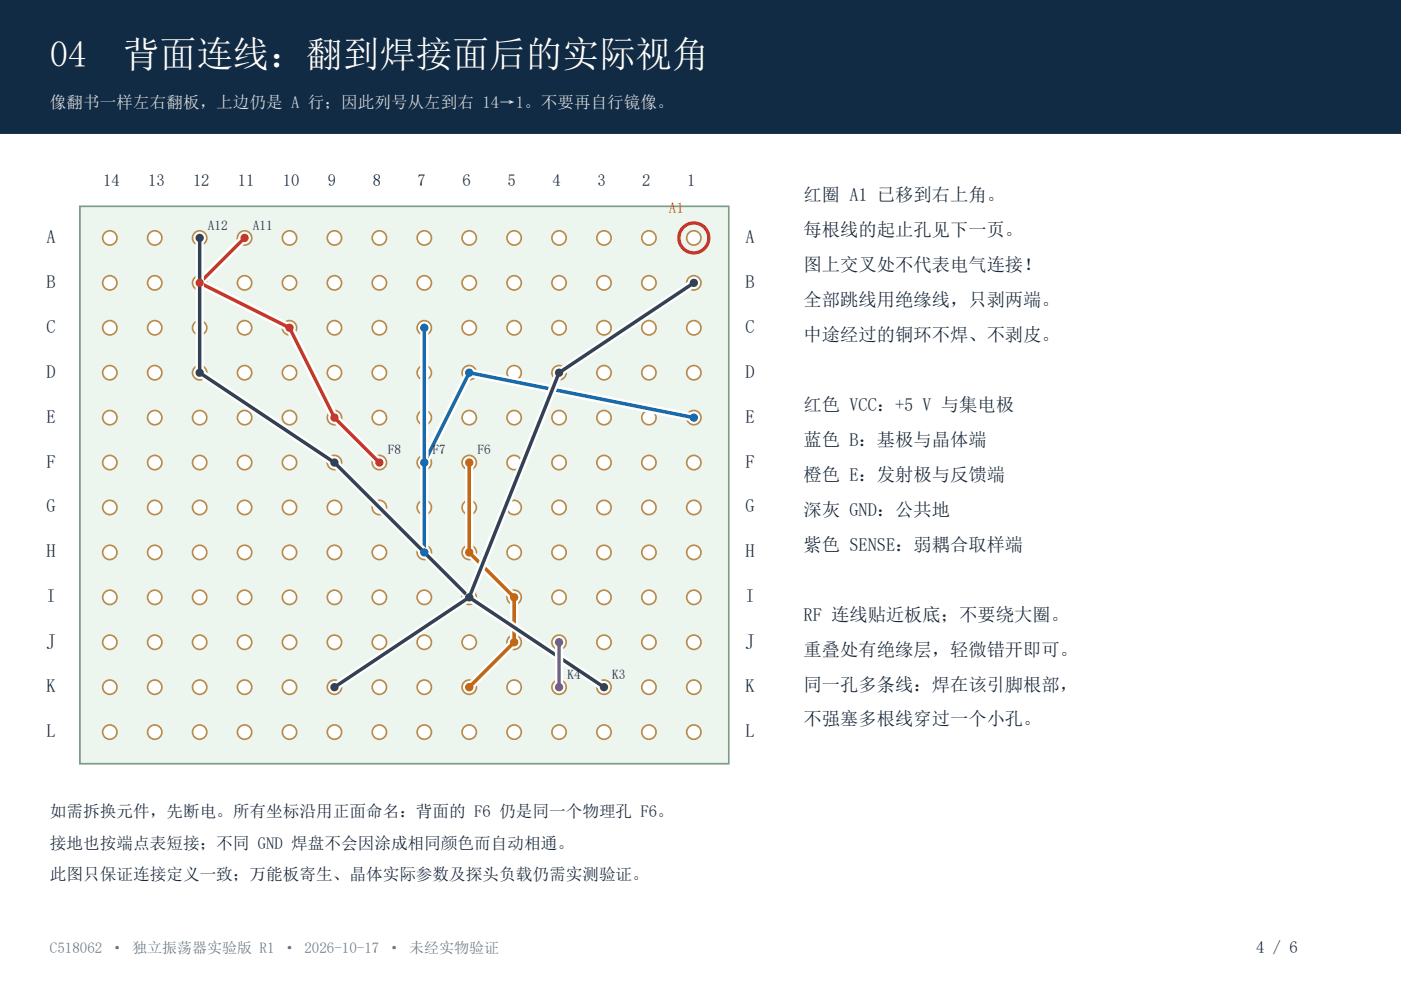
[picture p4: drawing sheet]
<svg xmlns="http://www.w3.org/2000/svg" width="297mm" height="210mm" viewBox="0 0 297 210" stroke-linecap="round" stroke-linejoin="round" font-family="sans-serif">
<path d="M0 0h297v28.2h-297z" fill-rule="evenodd" fill="#102b43" stroke="#102b43" stroke-width=".35"/>
<path d="M16.9 43.7h137.6v118.2h-137.6z" fill-rule="evenodd" fill="#edf5ef" stroke="#7a9d84" stroke-width=".35"/>
<g fill="#fff" stroke="#b78b49" stroke-width=".35">
<circle cx="147.1" cy="50.4" r="1.52"/>
<circle cx="137.6" cy="50.4" r="1.52"/>
<circle cx="128.1" cy="50.4" r="1.52"/>
<circle cx="118.5" cy="50.4" r="1.52"/>
<circle cx="109" cy="50.4" r="1.52"/>
<circle cx="99.5" cy="50.4" r="1.52"/>
<circle cx="90" cy="50.4" r="1.52"/>
<circle cx="80.4" cy="50.4" r="1.52"/>
<circle cx="70.9" cy="50.4" r="1.52"/>
<circle cx="61.4" cy="50.4" r="1.52"/>
<circle cx="51.9" cy="50.4" r="1.52"/>
<circle cx="42.3" cy="50.4" r="1.52"/>
<circle cx="32.8" cy="50.4" r="1.52"/>
<circle cx="23.3" cy="50.4" r="1.52"/>
<circle cx="147.1" cy="60" r="1.52"/>
<circle cx="137.6" cy="60" r="1.52"/>
<circle cx="128.1" cy="60" r="1.52"/>
<circle cx="118.5" cy="60" r="1.52"/>
<circle cx="109" cy="60" r="1.52"/>
<circle cx="99.5" cy="60" r="1.52"/>
<circle cx="90" cy="60" r="1.52"/>
<circle cx="80.4" cy="60" r="1.52"/>
<circle cx="70.9" cy="60" r="1.52"/>
<circle cx="61.4" cy="60" r="1.52"/>
<circle cx="51.9" cy="60" r="1.52"/>
<circle cx="42.3" cy="60" r="1.52"/>
<circle cx="32.8" cy="60" r="1.52"/>
<circle cx="23.3" cy="60" r="1.52"/>
<circle cx="147.1" cy="69.5" r="1.52"/>
<circle cx="137.6" cy="69.5" r="1.52"/>
<circle cx="128.1" cy="69.5" r="1.52"/>
<circle cx="118.5" cy="69.5" r="1.52"/>
<circle cx="109" cy="69.5" r="1.52"/>
<circle cx="99.5" cy="69.5" r="1.52"/>
<circle cx="90" cy="69.5" r="1.52"/>
<circle cx="80.4" cy="69.5" r="1.52"/>
<circle cx="70.9" cy="69.5" r="1.52"/>
<circle cx="61.4" cy="69.5" r="1.52"/>
<circle cx="51.9" cy="69.5" r="1.52"/>
<circle cx="42.3" cy="69.5" r="1.52"/>
<circle cx="32.8" cy="69.5" r="1.52"/>
<circle cx="23.3" cy="69.5" r="1.52"/>
<circle cx="147.1" cy="79" r="1.52"/>
<circle cx="137.6" cy="79" r="1.52"/>
<circle cx="128.1" cy="79" r="1.52"/>
<circle cx="118.5" cy="79" r="1.52"/>
<circle cx="109" cy="79" r="1.52"/>
<circle cx="99.5" cy="79" r="1.52"/>
<circle cx="90" cy="79" r="1.52"/>
<circle cx="80.4" cy="79" r="1.52"/>
<circle cx="70.9" cy="79" r="1.52"/>
<circle cx="61.4" cy="79" r="1.52"/>
<circle cx="51.9" cy="79" r="1.52"/>
<circle cx="42.3" cy="79" r="1.52"/>
<circle cx="32.8" cy="79" r="1.52"/>
<circle cx="23.3" cy="79" r="1.52"/>
<circle cx="147.1" cy="88.5" r="1.52"/>
<circle cx="137.6" cy="88.5" r="1.52"/>
<circle cx="128.1" cy="88.5" r="1.52"/>
<circle cx="118.5" cy="88.5" r="1.52"/>
<circle cx="109" cy="88.5" r="1.52"/>
<circle cx="99.5" cy="88.5" r="1.52"/>
<circle cx="90" cy="88.5" r="1.52"/>
<circle cx="80.4" cy="88.5" r="1.52"/>
<circle cx="70.9" cy="88.5" r="1.52"/>
<circle cx="61.4" cy="88.5" r="1.52"/>
<circle cx="51.9" cy="88.5" r="1.52"/>
<circle cx="42.3" cy="88.5" r="1.52"/>
<circle cx="32.8" cy="88.5" r="1.52"/>
<circle cx="23.3" cy="88.5" r="1.52"/>
<circle cx="147.1" cy="98.1" r="1.52"/>
<circle cx="137.6" cy="98.1" r="1.52"/>
<circle cx="128.1" cy="98.1" r="1.52"/>
<circle cx="118.5" cy="98.1" r="1.52"/>
<circle cx="109" cy="98.1" r="1.52"/>
<circle cx="99.5" cy="98.1" r="1.52"/>
<circle cx="90" cy="98.1" r="1.52"/>
<circle cx="80.4" cy="98.1" r="1.52"/>
<circle cx="70.9" cy="98.1" r="1.52"/>
<circle cx="61.4" cy="98.1" r="1.52"/>
<circle cx="51.9" cy="98.1" r="1.52"/>
<circle cx="42.3" cy="98.1" r="1.52"/>
<circle cx="32.8" cy="98.1" r="1.52"/>
<circle cx="23.3" cy="98.1" r="1.52"/>
<circle cx="147.1" cy="107.6" r="1.52"/>
<circle cx="137.6" cy="107.6" r="1.52"/>
<circle cx="128.1" cy="107.6" r="1.52"/>
<circle cx="118.5" cy="107.6" r="1.52"/>
<circle cx="109" cy="107.6" r="1.52"/>
<circle cx="99.5" cy="107.6" r="1.52"/>
<circle cx="90" cy="107.6" r="1.52"/>
<circle cx="80.4" cy="107.6" r="1.52"/>
<circle cx="70.9" cy="107.6" r="1.52"/>
<circle cx="61.4" cy="107.6" r="1.52"/>
<circle cx="51.9" cy="107.6" r="1.52"/>
<circle cx="42.3" cy="107.6" r="1.52"/>
<circle cx="32.8" cy="107.6" r="1.52"/>
<circle cx="23.3" cy="107.6" r="1.52"/>
<circle cx="147.1" cy="117.1" r="1.52"/>
<circle cx="137.6" cy="117.1" r="1.52"/>
<circle cx="128.1" cy="117.1" r="1.52"/>
<circle cx="118.5" cy="117.1" r="1.52"/>
<circle cx="109" cy="117.1" r="1.52"/>
<circle cx="99.5" cy="117.1" r="1.52"/>
<circle cx="90" cy="117.1" r="1.52"/>
<circle cx="80.4" cy="117.1" r="1.52"/>
<circle cx="70.9" cy="117.1" r="1.52"/>
<circle cx="61.4" cy="117.1" r="1.52"/>
<circle cx="51.9" cy="117.1" r="1.52"/>
<circle cx="42.3" cy="117.1" r="1.52"/>
<circle cx="32.8" cy="117.1" r="1.52"/>
<circle cx="23.3" cy="117.1" r="1.52"/>
<circle cx="147.1" cy="126.6" r="1.52"/>
<circle cx="137.6" cy="126.6" r="1.52"/>
<circle cx="128.1" cy="126.6" r="1.52"/>
<circle cx="118.5" cy="126.6" r="1.52"/>
<circle cx="109" cy="126.6" r="1.52"/>
<circle cx="99.5" cy="126.6" r="1.52"/>
<circle cx="90" cy="126.6" r="1.52"/>
<circle cx="80.4" cy="126.6" r="1.52"/>
<circle cx="70.9" cy="126.6" r="1.52"/>
<circle cx="61.4" cy="126.6" r="1.52"/>
<circle cx="51.9" cy="126.6" r="1.52"/>
<circle cx="42.3" cy="126.6" r="1.52"/>
<circle cx="32.8" cy="126.6" r="1.52"/>
<circle cx="23.3" cy="126.6" r="1.52"/>
<circle cx="147.1" cy="136.2" r="1.52"/>
<circle cx="137.6" cy="136.2" r="1.52"/>
<circle cx="128.1" cy="136.2" r="1.52"/>
<circle cx="118.5" cy="136.2" r="1.52"/>
<circle cx="109" cy="136.2" r="1.52"/>
<circle cx="99.5" cy="136.2" r="1.52"/>
<circle cx="90" cy="136.2" r="1.52"/>
<circle cx="80.4" cy="136.2" r="1.52"/>
<circle cx="70.9" cy="136.2" r="1.52"/>
<circle cx="61.4" cy="136.2" r="1.52"/>
<circle cx="51.9" cy="136.2" r="1.52"/>
<circle cx="42.3" cy="136.2" r="1.52"/>
<circle cx="32.8" cy="136.2" r="1.52"/>
<circle cx="23.3" cy="136.2" r="1.52"/>
<circle cx="147.1" cy="145.7" r="1.52"/>
<circle cx="137.6" cy="145.7" r="1.52"/>
<circle cx="128.1" cy="145.7" r="1.52"/>
<circle cx="118.5" cy="145.7" r="1.52"/>
<circle cx="109" cy="145.7" r="1.52"/>
<circle cx="99.5" cy="145.7" r="1.52"/>
<circle cx="90" cy="145.7" r="1.52"/>
<circle cx="80.4" cy="145.7" r="1.52"/>
<circle cx="70.9" cy="145.7" r="1.52"/>
<circle cx="61.4" cy="145.7" r="1.52"/>
<circle cx="51.9" cy="145.7" r="1.52"/>
<circle cx="42.3" cy="145.7" r="1.52"/>
<circle cx="32.8" cy="145.7" r="1.52"/>
<circle cx="23.3" cy="145.7" r="1.52"/>
<circle cx="147.1" cy="155.2" r="1.52"/>
<circle cx="137.6" cy="155.2" r="1.52"/>
<circle cx="128.1" cy="155.2" r="1.52"/>
<circle cx="118.5" cy="155.2" r="1.52"/>
<circle cx="109" cy="155.2" r="1.52"/>
<circle cx="99.5" cy="155.2" r="1.52"/>
<circle cx="90" cy="155.2" r="1.52"/>
<circle cx="80.4" cy="155.2" r="1.52"/>
<circle cx="70.9" cy="155.2" r="1.52"/>
<circle cx="61.4" cy="155.2" r="1.52"/>
<circle cx="51.9" cy="155.2" r="1.52"/>
<circle cx="42.3" cy="155.2" r="1.52"/>
<circle cx="32.8" cy="155.2" r="1.52"/>
<circle cx="23.3" cy="155.2" r="1.52"/>
</g>
<circle cx="147.1" cy="50.4" r="3.2" fill="none" stroke="#dc2626" stroke-width=".71" stroke-linecap="butt"/>
<path d="M42.3 50.4v28.6l28.6 19.1 28.6 28.5M51.9 50.4l-9.6 9.6 19.1 9.5 9.5 19 9.5 9.6M147.1 60l-28.6 19-19 47.6M90 69.5v47.6M99.5 98.1v19l9.5 9.5v9.6l-9.5 9.5M147.1 88.5l-47.6-9.5-9.5 19.1M99.5 126.6l-28.6 19.1M99.5 126.6l28.6 19.1M118.5 136.2v9.5" fill="none" stroke="#fff" stroke-width="1.8" stroke-linecap="butt"/>
<path d="M51.9 50.4l-9.6 9.6 19.1 9.5 9.5 19 9.5 9.6" fill="none" stroke="#c53531" stroke-width=".74" stroke-linecap="butt"/>
<path d="M90 69.5v47.6M147.1 88.5l-47.6-9.5-9.5 19.1" fill="none" stroke="#146bb0" stroke-width=".74" stroke-linecap="butt"/>
<path d="M99.5 98.1v19l9.5 9.5v9.6l-9.5 9.5" fill="none" stroke="#bd6a00" stroke-width=".74" stroke-linecap="butt"/>
<path d="M42.3 50.4v28.6l28.6 19.1 28.6 28.5M147.1 60l-28.6 19-19 47.6M99.5 126.6l-28.6 19.1M99.5 126.6l28.6 19.1" fill="none" stroke="#334155" stroke-width=".74" stroke-linecap="butt"/>
<path d="M118.5 136.2v9.5" fill="none" stroke="#8a36ad" stroke-width=".74" stroke-linecap="butt"/>
<circle cx="118.5" cy="79" r=".88" fill="#334155"/>
<circle cx="99.5" cy="79" r=".88" fill="#146bb0"/>
<circle cx="99.5" cy="98.1" r=".88" fill="#bd6a00"/>
<circle cx="90" cy="98.1" r=".88" fill="#146bb0"/>
<circle cx="80.4" cy="98.1" r=".88" fill="#c53531"/>
<circle cx="90" cy="69.5" r=".88" fill="#146bb0"/>
<circle cx="61.4" cy="69.5" r=".88" fill="#c53531"/>
<circle cx="147.1" cy="60" r=".88" fill="#334155"/>
<circle cx="147.1" cy="88.5" r=".88" fill="#146bb0"/>
<circle cx="99.5" cy="145.7" r=".88" fill="#bd6a00"/>
<circle cx="70.9" cy="145.7" r=".88" fill="#334155"/>
<circle cx="99.5" cy="117.1" r=".88" fill="#bd6a00"/>
<circle cx="90" cy="117.1" r=".88" fill="#146bb0"/>
<circle cx="109" cy="126.6" r=".88" fill="#bd6a00"/>
<circle cx="99.5" cy="126.6" r=".88" fill="#334155"/>
<circle cx="70.9" cy="88.5" r=".88" fill="#c53531"/>
<circle cx="70.9" cy="98.1" r=".88" fill="#334155"/>
<circle cx="42.3" cy="60" r=".88" fill="#c53531"/>
<circle cx="42.3" cy="79" r=".88" fill="#334155"/>
<circle cx="109" cy="136.2" r=".88" fill="#bd6a00"/>
<circle cx="118.5" cy="136.2" r=".88" fill="#8a36ad"/>
<circle cx="51.9" cy="50.4" r=".88" fill="#c53531"/>
<circle cx="42.3" cy="50.4" r=".88" fill="#334155"/>
<circle cx="118.5" cy="145.7" r=".88" fill="#8a36ad"/>
<circle cx="128.1" cy="145.7" r=".88" fill="#334155"/>
<g font-size="7.8" fill="#fff">
<text x="10.6" y="14.1">04</text>
<text x="26.1" y="14.1">背面连线：翻到焊接面后的实际视角</text>
</g>
<g font-size="3.9" fill="#172334">
<text x="170.4" y="42.7">红圈 A1 已移到右上角。</text>
<text x="9.9" y="51.5">A</text>
<text x="158" y="51.5">A</text>
<text x="170.4" y="50.1">每根线的起止孔见下一页。</text>
<text x="170.4" y="57.5">图上交叉处不代表电气连接！</text>
<text x="9.9" y="61">B</text>
<text x="158" y="61">B</text>
<text x="170.4" y="64.9">全部跳线用绝缘线，只剥两端。</text>
<text x="9.9" y="70.6">C</text>
<text x="158" y="70.6">C</text>
<text x="170.4" y="72.3">中途经过的铜环不焊、不剥皮。</text>
<text x="9.9" y="80.1">D</text>
<text x="158" y="80.1">D</text>
<text x="9.9" y="89.6">E</text>
<text x="158" y="89.6">E</text>
<text x="170.4" y="87.1">红色 VCC：+5 V 与集电极</text>
<text x="170.4" y="94.5">蓝色 B：基极与晶体端</text>
<text x="9.9" y="99.1">F</text>
<text x="158" y="99.1">F</text>
<text x="170.4" y="102">橙色 E：发射极与反馈端</text>
<text x="9.9" y="108.7">G</text>
<text x="158" y="108.7">G</text>
<text x="170.4" y="109.4">深灰 GND：公共地</text>
<text x="9.9" y="118.2">H</text>
<text x="158" y="118.2">H</text>
<text x="170.4" y="116.8">紫色 SENSE：弱耦合取样端</text>
<text x="9.9" y="127.7">I</text>
<text x="158" y="127.7">I</text>
<text x="170.4" y="131.6">RF 连线贴近板底；不要绕大圈。</text>
<text x="9.9" y="137.2">J</text>
<text x="158" y="137.2">J</text>
<text x="170.4" y="139">重叠处有绝缘层，轻微错开即可。</text>
<text x="9.9" y="146.8">K</text>
<text x="158" y="146.8">K</text>
<text x="170.4" y="146.4">同一孔多条线：焊在该引脚根部，</text>
<text x="170.4" y="153.8">不强塞多根线穿过一个小孔。</text>
<text x="9.9" y="156.3">L</text>
<text x="158" y="156.3">L</text>
</g>
<text font-size="3.5" fill="#d9e5ee" x="10.6" y="22.9">像翻书一样左右翻板，上边仍是 A 行；因此列号从左到右 14→1。不要再自行镜像。</text>
<g font-size="3.5" fill="#172334">
<text x="21.9" y="39.5">14</text>
<text x="31.4" y="39.5">13</text>
<text x="40.9" y="39.5">12</text>
<text x="50.4" y="39.5">11</text>
<text x="60" y="39.5">10</text>
<text x="69.5" y="39.5">9</text>
<text x="79" y="39.5">8</text>
<text x="88.5" y="39.5">7</text>
<text x="98.1" y="39.5">6</text>
<text x="107.6" y="39.5">5</text>
<text x="117.1" y="39.5">4</text>
<text x="126.6" y="39.5">3</text>
<text x="136.2" y="39.5">2</text>
<text x="145.7" y="39.5">1</text>
<text x="10.6" y="173.2">如需拆换元件，先断电。所有坐标沿用正面命名：背面的 F6 仍是同一个物理孔 F6。</text>
<text x="10.6" y="179.9">接地也按端点表短接；不同 GND 焊盘不会因涂成相同颜色而自动相通。</text>
<text x="10.6" y="186.6">此图只保证连接定义一致；万能板寄生、晶体实际参数及探头负载仍需实测验证。</text>
<text x="266.3" y="202.1">4 / 6</text>
</g>
<text font-size="3.2" fill="#dc2626" x="141.8" y="45.2">A1</text>
<text font-size="3.2" fill="#64748b" x="10.6" y="202.1">C518062 · 独立振荡器实验版 R1 · 2026-10-17 · 未经实物验证</text>
<g font-size="2.8" fill="#172334">
<text x="44.1" y="48.7">A12</text>
<text x="53.6" y="48.7">A11</text>
<text x="82.2" y="96.3">F8</text>
<text x="91.7" y="96.3">F7</text>
<text x="101.2" y="96.3">F6</text>
<text x="120.3" y="143.9">K4</text>
<text x="129.8" y="143.9">K3</text>
</g>
</svg>
